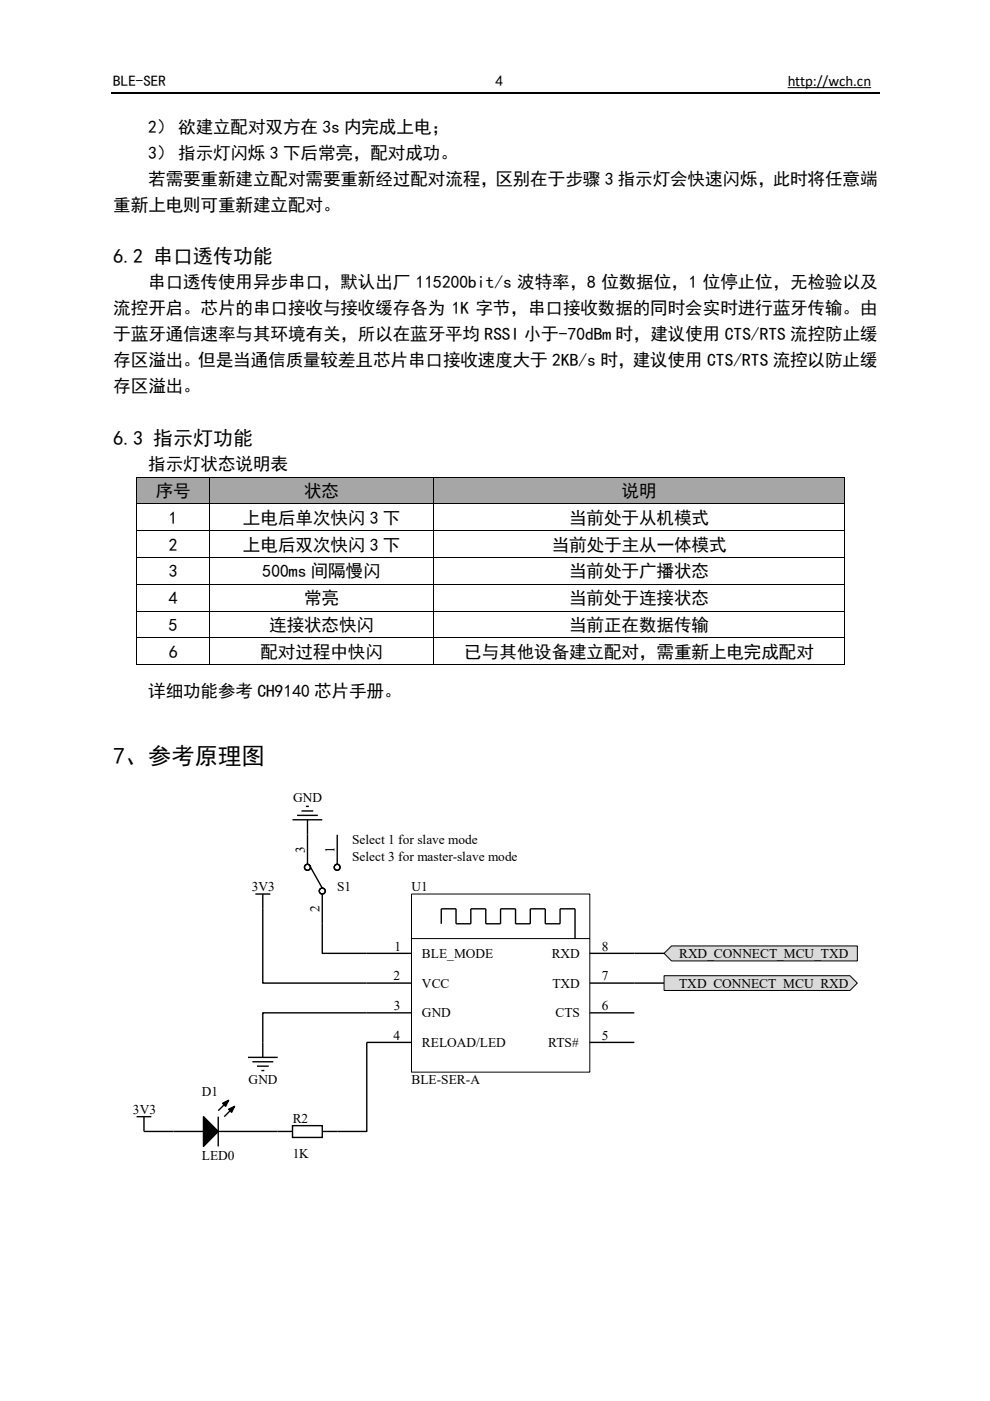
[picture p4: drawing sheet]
<svg xmlns="http://www.w3.org/2000/svg" width="210mm" height="297mm" viewBox="0 0 210 297" stroke-linecap="round" stroke-linejoin="round" font-family="sans-serif">
<path d="M167 18.6h17.7" fill="none" stroke="#000" stroke-width=".21"/>
<path d="M23.5 19.6h163" fill="none" stroke="#000" stroke-width=".25"/>
<g fill="#a6a6a6">
<path d="M29.1 101.2h15.3v5.6h-15.3z"/>
<path d="M30.9 101.2h11.6v5.6h-11.6z"/>
<path d="M44.5 101.2h47.4v5.6h-47.4z"/>
<path d="M46.4 101.2h43.6v5.6h-43.6z"/>
<path d="M92.1 101.2h86.8v5.6h-86.8z"/>
<path d="M93.9 101.2h83.2v5.6h-83.2z"/>
</g>
<g fill="#000">
<path d="M28.9 101.1h.2v.1h-.2zM28.9 106.8h.2v.1h-.2zM28.9 112.4h.2v.2h-.2zM28.9 118.1h.2v.2h-.2zM44.4 101.1h.1v.1h-.1zM44.4 106.8h.1v.1h-.1zM44.4 112.4h.1v.2h-.1zM44.4 118.1h.1v.2h-.1zM91.9 101.1h.1v.1h-.1zM91.9 106.8h.1v.1h-.1zM91.9 112.4h.1v.2h-.1zM91.9 118.1h.1v.2h-.1z"/>
<path d="M178.9 101.1h.2v.1h-.2zM178.9 106.8h.2v.1h-.2zM178.9 112.4h.2v.2h-.2zM178.9 118.1h.2v.2h-.2zM28.9 123.8h.2v.2h-.2zM28.9 129.5h.2v.2h-.2zM28.9 135.2h.2v.1h-.2zM44.4 123.8h.1v.2h-.1zM44.4 129.5h.1v.2h-.1zM44.4 135.2h.1v.1h-.1zM91.9 123.8h.1v.2h-.1zM91.9 129.5h.1v.2h-.1z"/>
<path d="M91.9 135.2h.1v.1h-.1zM178.9 123.8h.2v.2h-.2zM178.9 129.5h.2v.2h-.2zM178.9 135.2h.2v.1h-.2zM28.9 140.8h.2v.2h-.2zM44.4 140.8h.1v.2h-.1zM91.9 140.8h.1v.2h-.1zM178.9 140.8h.2v.2h-.2z"/>
</g>
<g fill="none" stroke="#000" stroke-width=".21">
<path d="M29 101.2v5.6M29 106.9v5.5M29 112.6v5.5M29 118.3v5.5M29.1 101.2h15.3M29.1 106.8h15.3M29.1 112.5h15.3M29.1 118.2h15.3M44.5 101.2v5.6M44.5 106.9v5.5M44.5 112.6v5.5M44.5 118.3v5.5"/>
<path d="M44.5 101.2h47.4M44.5 106.8h47.4M44.5 112.5h47.4M44.5 118.2h47.4M91.9 101.2v5.6M91.9 106.9v5.5M91.9 112.6v5.5M91.9 118.3v5.5M92 101.2h86.9M92 106.8h86.9M92 112.5h86.9M92 118.2h86.9"/>
<path d="M179 101.2v5.6M179 106.9v5.5M179 112.6v5.5M179 118.3v5.5M29 124v5.5M29 129.7v5.5M29 135.3v5.5M29.1 123.9h15.3M29.1 129.6h15.3M29.1 135.2h15.3M44.5 124v5.5M44.5 129.7v5.5"/>
<path d="M44.5 135.3v5.5M44.5 123.9h47.4M44.5 129.6h47.4M44.5 135.2h47.4M91.9 124v5.5M91.9 129.7v5.5M91.9 135.3v5.5M92 123.9h86.9M92 129.6h86.9M92 135.2h86.9M179 124v5.5M179 129.7v5.5"/>
<path d="M179 135.3v5.5M29.1 140.9h15.3M44.5 140.9h47.4M92 140.9h86.9"/>
</g>
<g fill="none" stroke="#000" stroke-width=".3">
<path d="M54.1 189.6h3.2M55.7 189.6v18.8h22.1M77.8 214.7h-22.1v9.5M134.5 202.1h6.3M134.5 208.4h6.3M29 236.8h3.1M30.5 236.8v3.1h12.6M43.1 236.8l3.2 3.1-3.2 3.2zM46.3 239.9h15.7M46.3 236.8v6.3M47.2 233.9l1.3-.6-.7 1.3zM48.5 235.2l1.2-.6-.6 1.2z"/>
<path d="M48.5 233.3l-2.2 2.2M49.7 234.6l-2.2 2.2M52.6 224.2h6.3M53.5 225.1h4.5M54.5 226h2.5M55.4 227h.6M62 238.7h6.3v2.5h-6.3zM77.8 221v18.9h-9.5"/>
</g>
<path d="M47.2 233.9l1.3-.6-.7 1.3zM48.5 235.2l1.2-.6-.6 1.2zM43.1 236.8l3.2 3.1-3.2 3.2z" fill="#000"/>
<path d="M140.8 202.1l1.6-1.5h39.4v3.1h-39.4z" fill-rule="evenodd" fill="#d9d9d9"/>
<path d="M140.8 202.1l1.6-1.5h39.4v3.1h-39.4z" fill="none" stroke="#000" stroke-width=".21"/>
<path d="M140.8 206.9h39.4l1.6 1.5-1.6 1.6h-39.4z" fill-rule="evenodd" fill="#d9d9d9"/>
<path d="M87.2 189.6h37.9v37.7h-37.9zM87.2 199h37.9M140.8 206.9h39.4l1.6 1.5-1.6 1.6h-39.4z" fill="none" stroke="#000" stroke-width=".21"/>
<g fill="none" stroke="#000" stroke-width=".3">
<path d="M62 173.8h6.3M63 172.9h4.4M63.9 171.9h2.5M64.9 171h.6M65.2 173.8v9.4M71.5 177v6.2M65.5 183.2l2.8 5.1M68.3 189.6v12.5h18.9M93.6 195.9v-3.2h3.1v3.2h3.1v-3.2h3.2v3.2h3.1v-3.2h3.2v3.2h3.1v-3.2h3.2v3.2h3.1v-3.2h3.2v6.3M77.8 208.4h9.4M77.8 214.7h9.4M125.1 202.1h9.4"/>
<path d="M125.1 208.4h9.4M125.1 214.7h9.4M77.8 221h9.4M125.1 221h9.4"/>
<circle cx="65.2" cy="183.9" r=".63"/>
<circle cx="65.2" cy="183.9" r=".64"/>
<circle cx="68.3" cy="188.9" r=".63"/>
<circle cx="71.5" cy="183.9" r=".62"/>
<circle cx="71.5" cy="183.9" r=".63"/>
</g>
<text font-size="5" x="24" y="162">7、参考原理图</text>
<g font-size="4.2">
<text x="24" y="55.8">6.2 串口透传功能</text>
<text x="24" y="94.3">6.3 指示灯功能</text>
</g>
<g font-size="3.7">
<text x="31.4" y="28.1">2） 欲建立配对双方在 3s 内完成上电；</text>
<text x="31.4" y="33.6">3） 指示灯闪烁 3 下后常亮，配对成功。</text>
<text x="31.4" y="39.1">若需要重新建立配对需要重新经过配对流程，区别在于步骤 3 指示灯会快速闪烁，此时将任意端</text>
<text x="24" y="44.6">重新上电则可重新建立配对。</text>
<text x="31.4" y="61.2">串口透传使用异步串口，默认出厂 115200bit/s 波特率，8 位数据位，1 位停止位，无检验以及</text>
<text x="24" y="66.7">流控开启。芯片的串口接收与接收缓存各为 1K 字节，串口接收数据的同时会实时进行蓝牙传输。由</text>
<text x="24" y="72.2">于蓝牙通信速率与其环境有关，所以在蓝牙平均 RSSI 小于-70dBm 时，建议使用 CTS/RTS 流控防止缓</text>
<text x="24" y="77.7">存区溢出。但是当通信质量较差且芯片串口接收速度大于 2KB/s 时，建议使用 CTS/RTS 流控以防止缓</text>
<text x="24" y="83.2">存区溢出。</text>
<text x="31.4" y="99.7">指示灯状态说明表</text>
<text x="33" y="105.4">序号</text>
<text x="64.5" y="105.4">状态</text>
<text x="131.8" y="105.4">说明</text>
<text x="35.8" y="111">1</text>
<text x="51.5" y="111">上电后单次快闪 3 下</text>
<text x="120.6" y="111">当前处于从机模式</text>
<text x="35.8" y="116.7">2</text>
<text x="51.5" y="116.7">上电后双次快闪 3 下</text>
<text x="117" y="116.7">当前处于主从一体模式</text>
<text x="35.8" y="122.4">3</text>
<text x="55.7" y="122.4">500ms 间隔慢闪</text>
<text x="120.6" y="122.4">当前处于广播状态</text>
<text x="35.8" y="128.1">4</text>
<text x="64.5" y="128.1">常亮</text>
<text x="120.6" y="128.1">当前处于连接状态</text>
<text x="35.8" y="133.8">5</text>
<text x="57.1" y="133.8">连接状态快闪</text>
<text x="120.6" y="133.8">当前正在数据传输</text>
<text x="35.8" y="139.4">6</text>
<text x="55.2" y="139.4">配对过程中快闪</text>
<text x="98.4" y="139.4">已与其他设备建立配对，需重新上电完成配对</text>
<text x="31.4" y="147.9">详细功能参考 CH9140 芯片手册。</text>
</g>
<g font-size="3.2">
<text x="24" y="18.2">BLE-SER</text>
<text x="105" y="18.2">4</text>
<text x="167" y="18.2">http://wch.cn</text>
</g>
<g font-size="2.8">
<text x="62.2" y="170.1">GND</text>
<text x="74.6" y="178.9">Select 1 for slave mode</text>
<text x="64.6" y="180.8" transform="rotate(-90 64.6 180.8)">3</text>
<text x="70.9" y="180.8" transform="rotate(-90 70.9 180.8)">1</text>
<text x="74.6" y="182.7">Select 3 for master-slave mode</text>
<text x="53.4" y="189">3V3</text>
<text x="71.5" y="189">S1</text>
<text x="87.2" y="189">U1</text>
<text x="67.7" y="193.4" transform="rotate(-90 67.7 193.4)">2</text>
<text x="83.7" y="201.5">1</text>
<text x="89.5" y="203.1">BLE_MODE</text>
<text x="117" y="203.1">RXD</text>
<text x="127.6" y="201.5">8</text>
<text x="144" y="203.1">RXD_CONNECT_MCU_TXD</text>
<text x="83.4" y="207.8">2</text>
<text x="89.5" y="209.4">VCC</text>
<text x="117.1" y="209.4">TXD</text>
<text x="127.6" y="207.8">7</text>
<text x="144" y="209.4">TXD_CONNECT_MCU_RXD</text>
<text x="83.5" y="214.2">3</text>
<text x="89.5" y="215.7">GND</text>
<text x="117.8" y="215.7">CTS</text>
<text x="127.6" y="214.2">6</text>
<text x="83.4" y="220.4">4</text>
<text x="127.6" y="220.4">5</text>
<text x="89.5" y="222">RELOAD/LED</text>
<text x="116.2" y="222">RTS#</text>
<text x="42.8" y="232.4">D1</text>
<text x="52.7" y="229.9">GND</text>
<text x="87.2" y="229.9">BLE-SER-A</text>
<text x="28.2" y="236.2">3V3</text>
<text x="62.1" y="238">R2</text>
<text x="42.8" y="245.9">LED0</text>
<text x="62.1" y="245.6">1K</text>
</g>
</svg>
